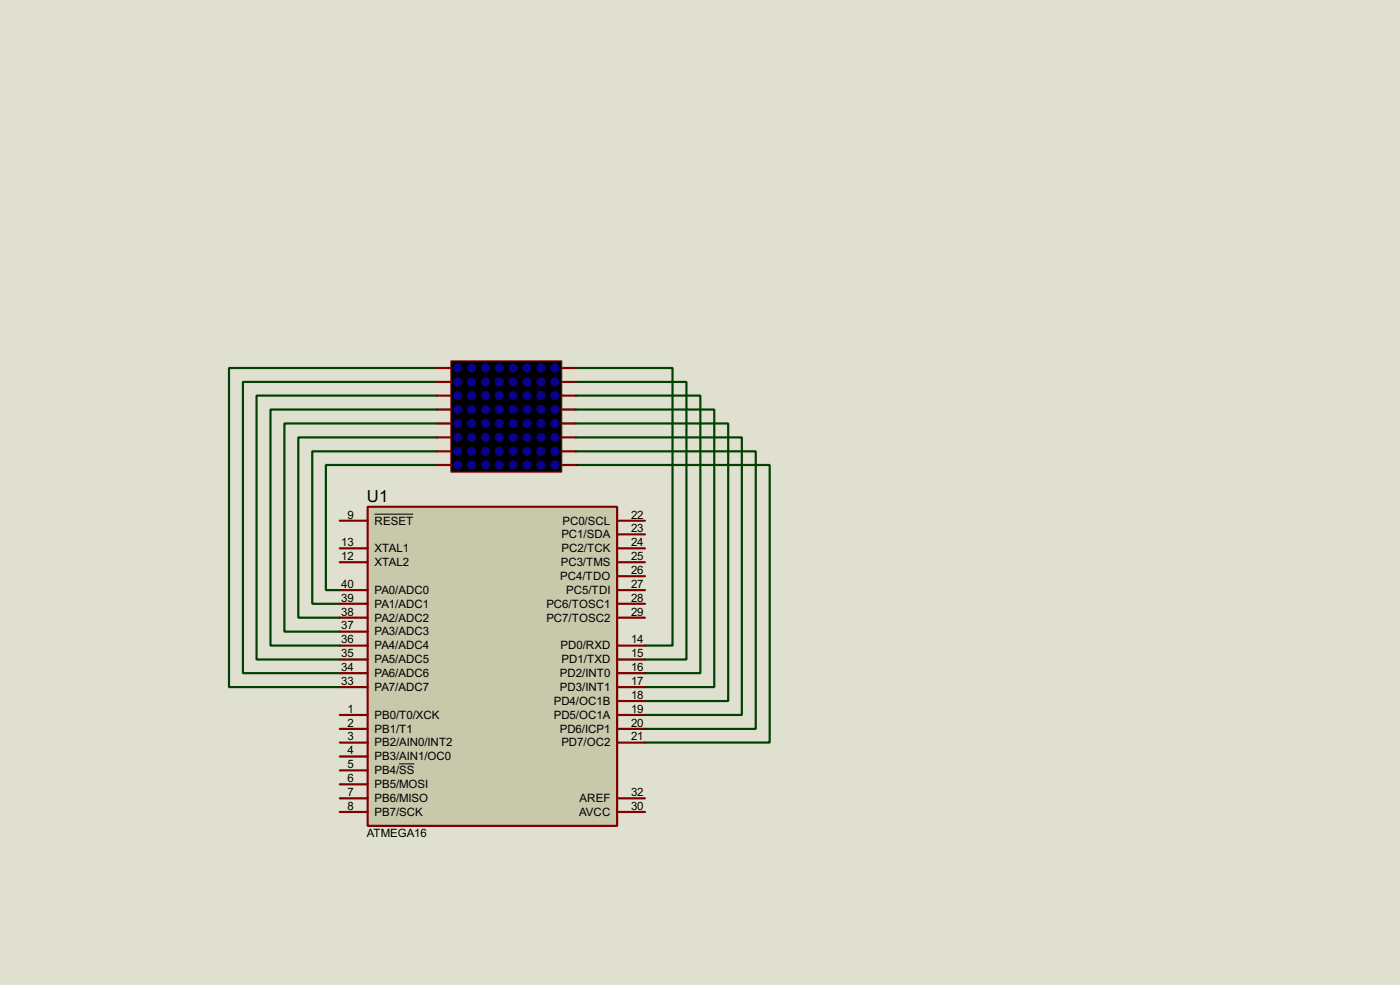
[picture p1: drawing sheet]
<svg xmlns="http://www.w3.org/2000/svg" width="256mm" height="180mm" viewBox="0 0 256 180" stroke-linecap="round" stroke-linejoin="round" font-family="sans-serif">
<path d="M0 0h256.5v180.3h-256.5z" fill="#e0e0d0"/>
<g fill="none" stroke="#004000" stroke-width=".4">
<path d="M80.1 77.5h-28v38.1h10.2M80.1 75h-30.5v43.2h12.7M80.1 72.4h-33.1v48.3h15.3M80.1 69.9h-35.6v53.3h17.8M80.1 67.4h-38.1v58.4h20.3M105.5 67.4h17.7v50.8h-5M105.5 69.9h20.3v50.8h-7.6M105.5 72.4h22.8v50.8h-10.1M105.5 75h25.4v50.8h-12.7M105.5 77.5h27.9v50.8h-15.2M80.1 85.1h-20.4v22.9h2.6M80.1 82.6h-22.9v27.9h5.1"/>
<path d="M80.1 80.1h-25.4v33h7.6M105.5 80.1h30.4v50.8h-17.7M105.5 82.6h33v50.8h-20.3M105.5 85.1h35.5v50.8h-22.8"/>
</g>
<path d="M82.6 66.1h20.3v20.3h-20.3z" fill="#000" stroke="#800000" stroke-width=".2"/>
<g fill="#09018b" stroke="#09018b" stroke-width=".18">
<circle cx="83.8" cy="67.4" r=".75"/>
<circle cx="86.4" cy="67.4" r=".75"/>
<circle cx="88.9" cy="67.4" r=".75"/>
<circle cx="91.4" cy="67.4" r=".75"/>
<circle cx="94" cy="67.4" r=".75"/>
<circle cx="96.5" cy="67.4" r=".75"/>
<circle cx="99.1" cy="67.4" r=".75"/>
<circle cx="101.6" cy="67.4" r=".75"/>
<circle cx="83.8" cy="69.9" r=".75"/>
<circle cx="86.4" cy="69.9" r=".75"/>
<circle cx="88.9" cy="69.9" r=".75"/>
<circle cx="91.4" cy="69.9" r=".75"/>
<circle cx="94" cy="69.9" r=".75"/>
<circle cx="96.5" cy="69.9" r=".75"/>
<circle cx="99.1" cy="69.9" r=".75"/>
<circle cx="101.6" cy="69.9" r=".75"/>
<circle cx="83.8" cy="72.4" r=".75"/>
<circle cx="86.4" cy="72.4" r=".75"/>
<circle cx="88.9" cy="72.4" r=".75"/>
<circle cx="91.4" cy="72.4" r=".75"/>
<circle cx="94" cy="72.4" r=".75"/>
<circle cx="96.5" cy="72.4" r=".75"/>
<circle cx="99.1" cy="72.4" r=".75"/>
<circle cx="101.6" cy="72.4" r=".75"/>
<circle cx="83.8" cy="75" r=".75"/>
<circle cx="86.4" cy="75" r=".75"/>
<circle cx="88.9" cy="75" r=".75"/>
<circle cx="91.4" cy="75" r=".75"/>
<circle cx="94" cy="75" r=".75"/>
<circle cx="96.5" cy="75" r=".75"/>
<circle cx="99.1" cy="75" r=".75"/>
<circle cx="101.6" cy="75" r=".75"/>
<circle cx="83.8" cy="77.5" r=".75"/>
<circle cx="86.4" cy="77.5" r=".75"/>
<circle cx="88.9" cy="77.5" r=".75"/>
<circle cx="91.4" cy="77.5" r=".75"/>
<circle cx="94" cy="77.5" r=".75"/>
<circle cx="96.5" cy="77.5" r=".75"/>
<circle cx="99.1" cy="77.5" r=".75"/>
<circle cx="101.6" cy="77.5" r=".75"/>
<circle cx="83.8" cy="80.1" r=".75"/>
<circle cx="86.4" cy="80.1" r=".75"/>
<circle cx="88.9" cy="80.1" r=".75"/>
<circle cx="91.4" cy="80.1" r=".75"/>
<circle cx="94" cy="80.1" r=".75"/>
<circle cx="96.5" cy="80.1" r=".75"/>
<circle cx="99.1" cy="80.1" r=".75"/>
<circle cx="101.6" cy="80.1" r=".75"/>
<circle cx="83.8" cy="82.6" r=".75"/>
<circle cx="86.4" cy="82.6" r=".75"/>
<circle cx="88.9" cy="82.6" r=".75"/>
<circle cx="91.4" cy="82.6" r=".75"/>
<circle cx="94" cy="82.6" r=".75"/>
<circle cx="96.5" cy="82.6" r=".75"/>
<circle cx="99.1" cy="82.6" r=".75"/>
<circle cx="101.6" cy="82.6" r=".75"/>
<circle cx="83.8" cy="85.1" r=".75"/>
<circle cx="86.4" cy="85.1" r=".75"/>
<circle cx="88.9" cy="85.1" r=".75"/>
<circle cx="91.4" cy="85.1" r=".75"/>
<circle cx="94" cy="85.1" r=".75"/>
<circle cx="96.5" cy="85.1" r=".75"/>
<circle cx="99.1" cy="85.1" r=".75"/>
<circle cx="101.6" cy="85.1" r=".75"/>
</g>
<g fill="none" stroke="#800000" stroke-width=".4">
<path d="M80.1 67.4h2.5M80.1 69.9h2.5M80.1 72.4h2.5M80.1 75h2.5M80.1 77.5h2.5M102.9 67.4h2.6M102.9 69.9h2.6M102.9 72.4h2.6M102.9 75h2.6M102.9 77.5h2.6M80.1 80.1h2.5M80.1 82.6h2.5"/>
<path d="M80.1 85.1h2.5M102.9 80.1h2.6M102.9 82.6h2.6M102.9 85.1h2.6"/>
</g>
<path d="M67.4 92.8h45.7v58.4h-45.7z" fill="#c8c8aa" stroke="#800000" stroke-width=".4"/>
<g fill="none" stroke="#800000" stroke-width=".4">
<path d="M62.3 95.3h5.1M113.1 95.3h5.1M113.1 97.8h5.1M62.3 102.9h5.1M62.3 100.4h5.1M62.3 118.2h5.1M62.3 108h5.1M62.3 110.5h5.1M62.3 113.1h5.1M62.3 115.6h5.1M113.1 102.9h5.1M113.1 100.4h5.1"/>
<path d="M113.1 118.2h5.1M113.1 105.5h5.1M113.1 108h5.1M113.1 110.5h5.1M113.1 113.1h5.1M62.3 130.9h5.1M62.3 133.4h5.1M62.3 135.9h5.1M62.3 138.5h5.1M62.3 120.7h5.1M62.3 123.2h5.1M62.3 125.8h5.1"/>
<path d="M113.1 130.9h5.1M113.1 133.4h5.1M113.1 135.9h5.1M113.1 120.7h5.1M113.1 123.2h5.1M113.1 125.8h5.1M113.1 128.3h5.1M62.3 141h5.1M62.3 143.6h5.1M62.3 146.1h5.1M62.3 148.6h5.1M113.1 146.1h5.1"/>
<path d="M113.1 148.6h5.1"/>
</g>
<path d="M68.6 94.1h7.1M73.1 139.8h2.8" fill="none" stroke="#000" stroke-width=".18"/>
<text font-size="3.4" x="67.2" y="92">U1</text>
<g font-size="2.4">
<text x="63.7" y="94.9">9</text>
<text x="115.6" y="94.9">22</text>
<text x="62.5" y="100">13</text>
<text x="68.6" y="96">RESET</text>
<text x="68.6" y="101.1">XTAL1</text>
<text x="102.8" y="98.5">PC1/SDA</text>
<text x="102.9" y="101.1">PC2/TCK</text>
<text x="103" y="96">PC0/SCL</text>
<text x="115.6" y="97.4">23</text>
<text x="115.6" y="100">24</text>
<text x="62.5" y="102.5">12</text>
<text x="62.5" y="107.6">40</text>
<text x="68.6" y="103.6">XTAL2</text>
<text x="102.6" y="106.2">PC4/TDO</text>
<text x="102.7" y="103.6">PC3/TMS</text>
<text x="115.6" y="102.5">25</text>
<text x="115.6" y="105.1">26</text>
<text x="115.6" y="107.6">27</text>
<text x="62.5" y="112.7">38</text>
<text x="62.5" y="110.1">39</text>
<text x="68.6" y="113.8">PA2/ADC2</text>
<text x="68.6" y="111.2">PA1/ADC1</text>
<text x="68.6" y="108.7">PA0/ADC0</text>
<text x="100.1" y="111.2">PC6/TOSC1</text>
<text x="100.1" y="113.8">PC7/TOSC2</text>
<text x="103.7" y="108.7">PC5/TDI</text>
<text x="115.6" y="110.1">28</text>
<text x="115.6" y="112.7">29</text>
<text x="62.5" y="117.8">36</text>
<text x="62.5" y="115.2">37</text>
<text x="68.6" y="118.9">PA4/ADC4</text>
<text x="68.6" y="116.3">PA3/ADC3</text>
<text x="102.7" y="118.9">PD0/RXD</text>
<text x="115.6" y="117.8">14</text>
<text x="62.5" y="125.4">33</text>
<text x="62.5" y="122.8">34</text>
<text x="62.5" y="120.3">35</text>
<text x="68.6" y="123.9">PA6/ADC6</text>
<text x="68.6" y="121.4">PA5/ADC5</text>
<text x="102.6" y="123.9">PD2/INT0</text>
<text x="102.9" y="121.4">PD1/TXD</text>
<text x="115.6" y="120.3">15</text>
<text x="115.6" y="122.8">16</text>
<text x="115.6" y="125.4">17</text>
<text x="63.7" y="130.5">1</text>
<text x="68.6" y="131.6">PB0/T0/XCK</text>
<text x="68.6" y="126.5">PA7/ADC7</text>
<text x="101.4" y="129">PD4/OC1B</text>
<text x="101.4" y="131.6">PD5/OC1A</text>
<text x="102.6" y="126.5">PD3/INT1</text>
<text x="115.6" y="127.9">18</text>
<text x="115.6" y="130.5">19</text>
<text x="63.7" y="133">2</text>
<text x="63.7" y="135.5">3</text>
<text x="68.6" y="134.1">PB1/T1</text>
<text x="68.6" y="136.6">PB2/AIN0/INT2</text>
<text x="102.5" y="134.1">PD6/ICP1</text>
<text x="102.8" y="136.6">PD7/OC2</text>
<text x="115.6" y="133">20</text>
<text x="115.6" y="135.5">21</text>
<text x="63.7" y="138.1">4</text>
<text x="63.7" y="140.6">5</text>
<text x="63.7" y="143.2">6</text>
<text x="68.6" y="139.2">PB3/AIN1/OC0</text>
<text x="68.6" y="141.7">PB4/SS</text>
<text x="63.7" y="145.7">7</text>
<text x="63.7" y="148.2">8</text>
<text x="68.6" y="144.3">PB5/MOSI</text>
<text x="68.6" y="146.8">PB6/MISO</text>
<text x="68.6" y="149.3">PB7/SCK</text>
<text x="106.1" y="149.3">AVCC</text>
<text x="106.2" y="146.8">AREF</text>
<text x="115.6" y="145.7">32</text>
<text x="115.6" y="148.2">30</text>
<text x="67.2" y="153.3">ATMEGA16</text>
</g>
</svg>
